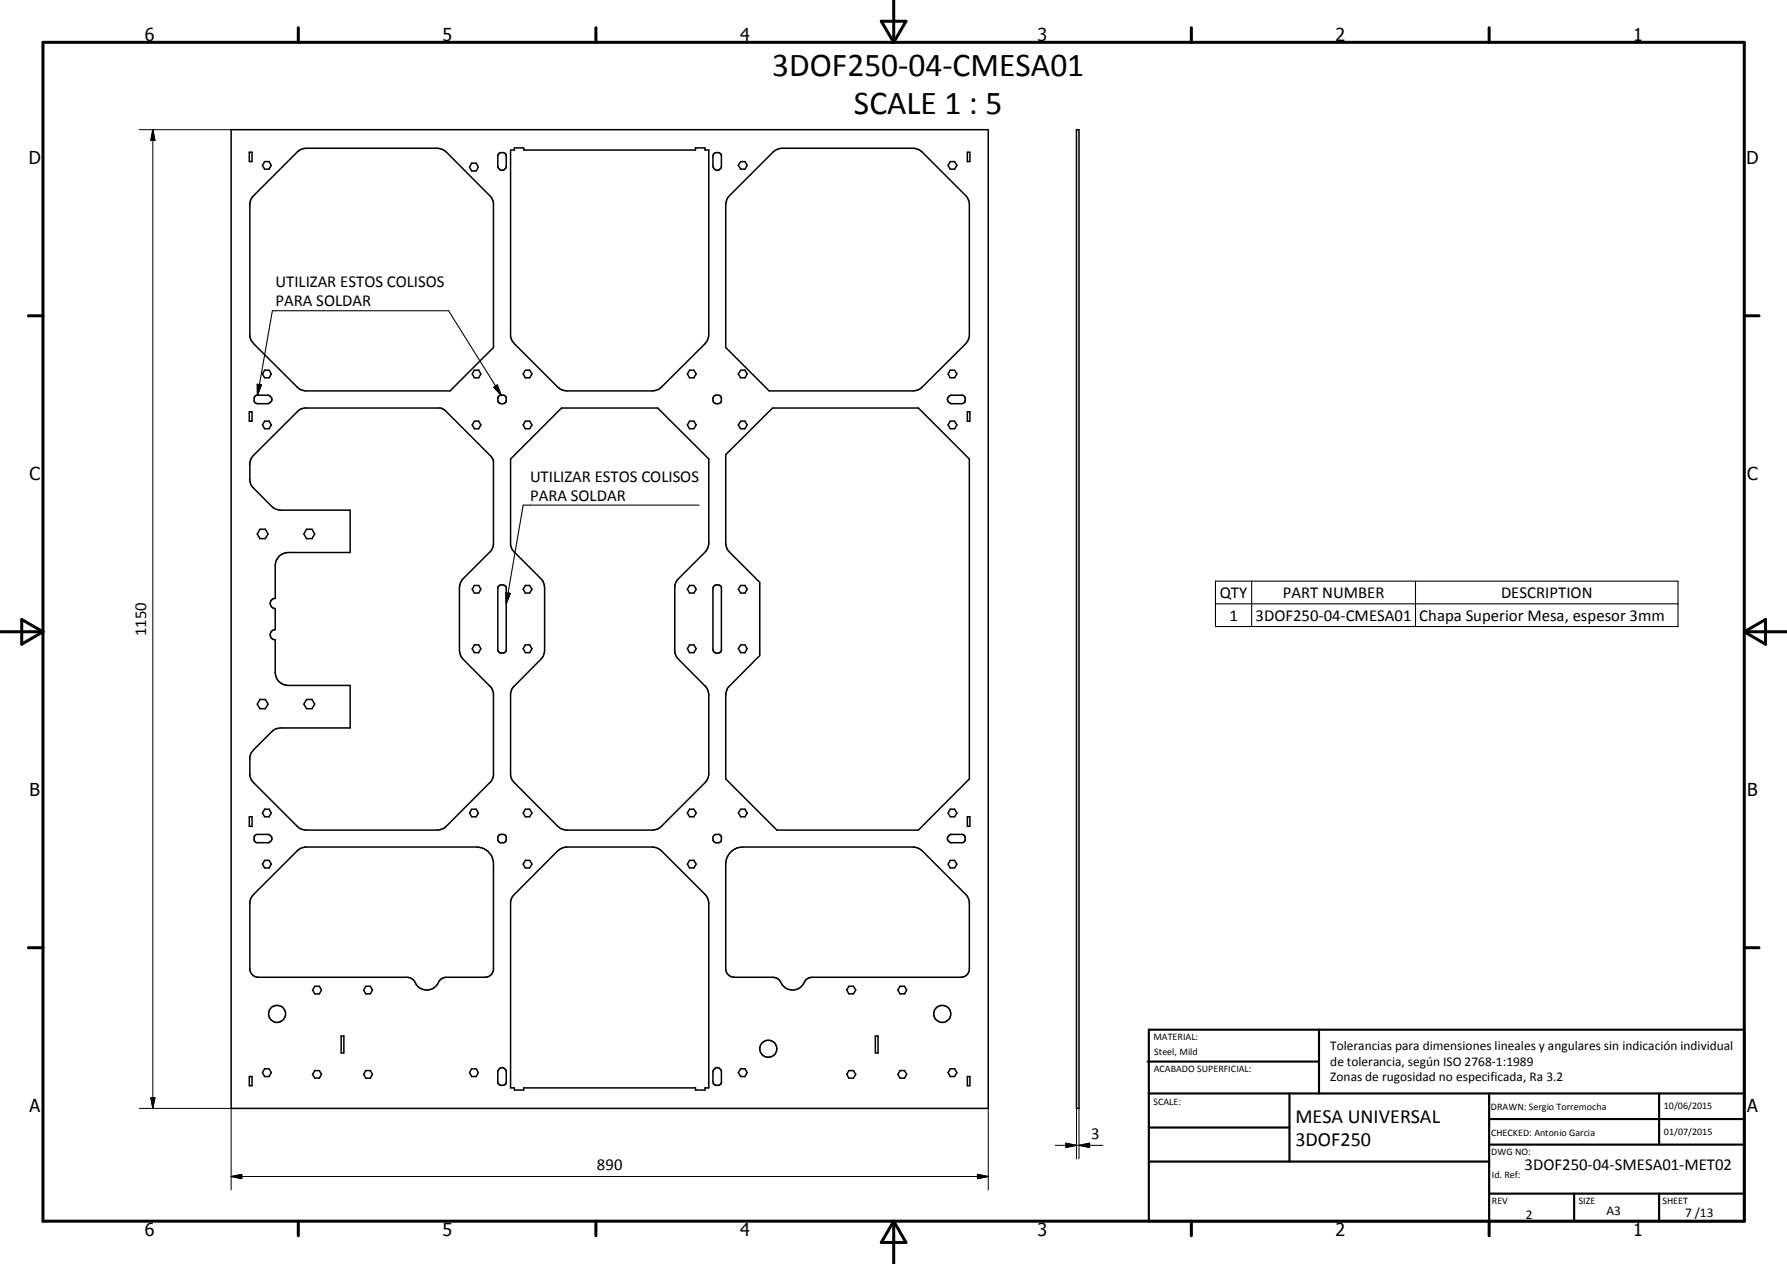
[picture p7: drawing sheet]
<svg xmlns="http://www.w3.org/2000/svg" width="420mm" height="297mm" viewBox="0 0 420 297" stroke-linecap="round" stroke-linejoin="round" font-family="sans-serif">
<g fill="none" stroke="#000" stroke-width=".35">
<path d="M54.3 30.5h178.1v230h-178.1zM58.6 35.8h.7v2.2h-.7zM62.2 38h1.1l.5 .9-.5 .9h-1.1l-.5-.9zM69.9 35.7l.9-.6 1.2-.3h30.8l.8 .2 1.3 .7 10.5 10.6 .6 1.4v34l-10.2 10.2h-33.8l-.8-.2-.7-.2-.6-.5-10.8-10.9-.4-1.1 .1-31.7 .8-1.3zM110.9 38.4h1.1l.5 .9-.5 .9h-1.1l-.5-.9zM117.3 36.1a1.11 1.11 0 0 1 1.7 .3v2.8a1.02 1.02 0 0 1-1 .8 1.02 1.02 0 0 1-1-.8v-2.8zM120 35.3h.9v-.5h2.2v.5h40.4v-.5h2.3v.5h.9l-.1 43.7-.4 1.1-.4 .7-10.9 10.7-1.5 .4h-20.1l-.8-.2-.7-.2-.7-.5-10.7-10.9-.4-1.1zM167.9 36.1a1.11 1.11 0 0 1 1.7 .3v2.8a1 1 0 0 1-1.1 .8 1 1 0 0 1-.9-1v-2.3zM174.1 38h1.1l.5 .9-.5 .9h-1.1l-.5-.9zM181.8 35.7l.9-.6 1.2-.3h30.8l.8 .2 1.3 .7 10.7 10.9 .4 1.1-.1 31.7-.7 1.4-10.9 10.7-1.5 .4h-33.9l-10.2-10.2v-33.6l.2-.8 .2-.7 .5-.6zM223.4 38h1l.6 .9-.6 .9h-1l-.5-.9zM227.4 35.8h.6v2.2h-.6z"/>
<path d="M253.1 30.5h.6v230h-.6zM58.6 96.8h.7v2.2h-.7zM60 93.1l.4-.2h2.7a1.01 1.01 0 0 1 .8 1.1 1.01 1.01 0 0 1-1 .9l-2.8-.2-.3-.4v-.8zM62.2 87h1.1l.5 .9-.5 .9h-1.1l-.5-.9zM62.2 99h1.1l.5 .9-.5 .9h-1.1l-.5-.9zM111.5 87h1.1l.5 .9-.5 .9h-1.1l-.5-.9zM111.5 99h1.1l.5 .9-.5 .9h-1.1l-.5-.9zM123.5 87h1l.6 .9-.6 .9h-1l-.5-.9zM123.5 99h1l.6 .9-.6 .9h-1l-.5-.9zM162.1 87h1l.6 .9-.6 .9h-1l-.5-.9zM162.1 99h1l.6 .9-.6 .9h-1l-.5-.9zM167.9 93.1l.3-.2 1 .1 .4 .5v.8a1.07 1.07 0 0 1-1.6 .4 1.07 1.07 0 0 1-.1-1.6z"/>
<path d="M174.1 87h1.1l.5 .9-.5 .9h-1.1l-.5-.9zM174.1 99h1.1l.5 .9-.5 .9h-1.1l-.5-.9zM223.2 93.1l.4-.2h2.7a1.06 1.06 0 0 1 .7 1 1.06 1.06 0 0 1-.9 1h-2.3a1 1 0 0 1-1-.7 1 1 0 0 1 .4-1.1zM223.4 87h1l.6 .9-.6 .9h-1l-.5-.9zM223.4 99h1l.6 .9-.6 .9h-1l-.5-.9zM227.4 96.8h.6v2.2h-.6zM59.6 107l10.6-10.5 1-.5 32.3-.1 1.1 .5 10.9 10.9 .5 1.1-.1 20-.5 1.1-6.7 6.8-.4 .6-.3 1.2v14.7l.2 .8 .7 1.3 6.5 6.6 .6 1.4v19.3l-.6 1.4-10.5 10.6-.6 .5-.7 .2-.8 .2h-30.8l-.8-.2-.7-.2-.6-.5-10.3-10.3-.8-1.3-.1-4.7 .3-.7 .6-1 4.3-4.2a2.79 2.79 0 0 1 2.1-.9h16.3v-10h-14.6a3 3 0 0 1-3-3v-7.7a1.21 1.21 0 0 1-1.2-1.2 1.21 1.21 0 0 1 1.2-1.2v-5a1.19 1.19 0 0 1-1.2-1.2 1.19 1.19 0 0 1 1.2-1.2v-7.7a3 3 0 0 1 3-3.1h14.6v-9.9h-16.3l-1.5-.4-5.1-5-.4-.7-.3-.8v-4.3l.4-1.1zM120 107.9l12-12h22.6l12.1 12v19.7l-.2 .8-.7 1.4-6.5 6.5-.6 1.4v15.9l.8 1.3 6.5 6.6 .6 1.4v19.3l-.2 .8-.6 .9-10.9 10.8-1.5 .4h-20.1l-.8-.2-.7-.2-.7-.5-10.2-10.3-.6-.9-.3-.8v-19.3l.7-1.4 6.5-6.6 .5-.6 .2-.7 .1-.8v-14.7l-.2-1.2-.4-.6-6.5-6.5-.8-1.4zM170.6 106.8l11-10.9h34.3l12 12v75.1l-12 12.1h-33.2l-12.1-12.1 .1-20.1a2.36 2.36 0 0 1 .8-1.7l7.1-7.1v-17.2l-7.1-7.1-.5-.7-.2-.7-.2-.8zM61.1 124.4h1.3l.6 1.1-.6 1.1h-1.3l-.6-1.1zM72.1 124.4h1.3l.6 1.1-.6 1.1h-1.3l-.7-1.1zM111.5 137.6h1.1l.5 .9-.5 .9h-1.1l-.5-.9z"/>
<path d="M117.4 137.6a1.13 1.13 0 0 1 1.6 .4v14.9l-.6 .6h-.8l-.6-.6v-14.9zM123.5 137.6h1l.6 .9-.6 .9h-1l-.5-.9zM162.1 137.6h1l.6 .9-.6 .9h-1l-.5-.9zM167.9 137.7a1.11 1.11 0 0 1 1.7 .3v14.9l-.5 .6h-.9l-.4-.4-.2-.4v-14.4zM174.1 137.6h1.1l.5 .9-.5 .9h-1.1l-.5-.9zM111.5 151.6h1.1l.5 .8-.5 1h-1.1l-.5-1zM123.5 151.6h1l.6 .8-.6 1h-1l-.5-1zM162.1 151.6h1l.6 .8-.6 1h-1l-.5-1zM174.1 151.6h1.1l.5 .8-.5 1h-1.1l-.5-1zM61.1 164.4h1.3l.6 1.1-.6 1h-1.3l-.6-1zM72.1 164.4h1.3l.6 1.1-.6 1h-1.3l-.7-1zM58.6 191.9h.7v2.3h-.7z"/>
<path d="M60 196.3l.4-.2h2.7a1 1 0 0 1 .8 1 1 1 0 0 1-.8 .9h-3l-.3-.5v-.9zM62.2 190.2h1.1l.5 .9-.5 .8h-1.1l-.5-.8zM110.9 190.2h1.1l.5 .9-.5 .8h-1.1l-.5-.8zM123.5 190.2h1l.6 .9-.6 .8h-1l-.5-.8zM131.1 199.9l1.1-.6 1.1-.2h20.1l.8 .1 1.3 .7 10.5 10.6 .4 .7 .3 1.1v43.4h-.9v.5h-2.3v-.5h-40.4v.5h-2.2v-.5h-.9v-43.8l.4-1.1 .5-.6zM162.1 190.2h1l.6 .9-.6 .8h-1l-.5-.8zM174.1 190.2h1.1l.5 .9-.5 .8h-1.1l-.5-.8zM223.2 196.3l.4-.2h2.7a1.08 1.08 0 0 1 .7 1 1.08 1.08 0 0 1-.7 .9h-2.7a.97 .97 0 0 1-.8-.7 .97 .97 0 0 1 .4-1zM223.4 190.2h1l.6 .9-.6 .8h-1l-.5-.8zM227.4 191.9h.6v2.3h-.6zM59.6 210.2l10.3-10.3 .9-.6 .8-.2h40.4a4 4 0 0 1 4 3.5v25.4a1.98 1.98 0 0 1-2 1.7h-9.1l-.9 .2-.5 .4a3.3 3.3 0 0 1-4.2 2.2l-.7-.4a3.7 3.7 0 0 1-1.4-1.8l-.8-.5-.7-.1h-35a2.07 2.07 0 0 1-2-1.7v-16.1l.4-1.1zM62.2 202.2h1.1l.5 .9-.5 .9h-1.1l-.5-.9z"/>
<path d="M123.5 202.2h1l.6 .9-.6 .9h-1l-.5-.9zM162.1 202.2h1l.6 .9-.6 .9h-1l-.5-.9zM171.7 200.4l1.5-1.1 1.5-.2h40l1.1 .2 1 .6 10.3 10.3 .6 1 .2 .7v16.1a1.98 1.98 0 0 1-1.9 1.7h-35.1l-.6 .1-.9 .5a3.1 3.1 0 0 1-2.9 2.4 3.1 3.1 0 0 1-3.1-2.2l-.7-.6-.9-.2h-9.2a2 2 0 0 1-2-2v-24.6l.3-1.5zM223.4 202.2h1l.6 .9-.6 .9h-1l-.5-.9zM74 231.8h1.1l.5 .9-.5 .9h-1.1l-.5-.9zM86 231.8h1.1l.5 .9-.5 .9h-1.1l-.5-.9zM199.6 231.8h1l.6 .9-.6 .9h-1l-.5-.9zM211.6 231.8h1.1l.5 .9-.5 .9h-1.1l-.5-.9zM58.6 253h.7v2.1h-.7zM62.2 251.2h1.1l.5 .9-.5 .9h-1.1l-.5-.9zM74 251.6h1.1l.5 .9-.5 .9h-1.1l-.5-.9zM80.2 243.5h.6v3.9h-.6z"/>
<path d="M86 251.6h1.1l.5 .9-.5 .9h-1.1l-.5-.9zM110.9 251.2h1.1l.5 .9-.5 .9h-1.1l-.5-.9zM117.5 251.1a.96 .96 0 0 1 1.5 .6v2.8a1.11 1.11 0 0 1-1 .6 1.11 1.11 0 0 1-1-.6v-2.8zM167.8 251.5l.4-.5 .4-.1a1.12 1.12 0 0 1 1 .8v2.8a1.05 1.05 0 0 1-1.1 .6 1.05 1.05 0 0 1-.9-.8zM174.1 251.2h1.1l.5 .9-.5 .9h-1.1l-.5-.9zM199.6 251.6h1l.6 .9-.6 .9h-1l-.5-.9zM205.8 243.5h.6v3.9h-.6zM211.6 251.6h1.1l.5 .9-.5 .9h-1.1l-.5-.9zM223.4 251.2h1l.6 .9-.6 .9h-1l-.5-.9zM227.4 253h.6v2.1h-.6z"/>
<circle cx="118" cy="93.8" r="1.05"/>
<circle cx="118" cy="197" r="1.07"/>
<circle cx="168.6" cy="197.1" r="1.07"/>
<circle cx="65.2" cy="238.3" r="2"/>
<circle cx="221.5" cy="238.3" r="2"/>
<circle cx="180.7" cy="246.4" r="2"/>
</g>
<g fill="none" stroke="#000" stroke-width=".71">
<path d="M10.1 9.9h400v277.1h-400zM70.1 6.5v3.4M140.1 6.5v3.4M207.2 5h5.8l-2.9 4.9zM210.1 0v9.9M280.1 6.5v3.4M350.1 6.5v3.4M6.7 74.2h3.4M410.1 74.2h3.5M.1 148.5h10M5.1 145.6l5 2.9-5 2.9zM410.1 148.5h10"/>
<path d="M410.1 148.5l5-2.9v5.8zM6.7 222.7h3.4M410.1 222.7h3.5M70.1 287v3.4M140.1 287v3.4M210.1 287v10M210.1 287l2.9 5h-5.8zM280.1 287v3.4M350.1 287v3.4"/>
</g>
<g fill="none" stroke="#000" stroke-width=".51">
<path d="M269.8 249.5h40.3M270.1 242h140v45h-140zM270.1 257h140M303.2 257v16M310.1 242v15M350.1 257v30M390.1 257v12M270.1 265h33.1M270.1 273h80M350.1 269h60M350.1 263h60M350.1 280.5h60"/>
<path d="M370.1 280.5v6.5M390.1 280.5v6.5"/>
</g>
<path d="M105.4 73h-41.4l-3.5 19.9M105.4 73l12.4 19.9M60.5 90.3l1 .2-1 2.4zM116.1 91l.8-.5 .9 2.4zM164.4 118.7h-41.4l-4 23.2M118.9 139.3l1.1 .1-1 2.5zM285.8 136.6h108.7v10.6h-108.7zM294.3 136.6v10.6M332.8 136.6v10.6M285.8 141.9h108.7" fill="none" stroke="#000" stroke-width=".25"/>
<g fill="none" stroke="#000" stroke-width=".24">
<path d="M32.8 30.5h21.5M35.9 30.5l.5 2.5h-.9zM35.9 30.5v230M35.5 258h.9l-.5 2.5zM32.8 260.5h21.5v19.2M54.3 276.5l2.5-.5v1zM54.3 276.5h178.1M229.8 276l2.6 .5-2.6 .5zM232.4 260.5v19.2M248.1 269.2h11.2M250.6 268.6l2.5 .6-2.5 .5zM253.1 260.5v11.8"/>
<path d="M253.7 269.2l2.5-.6v1.1zM253.7 260.5v11.8"/>
</g>
<path d="M35.9 30.5l.5 2.5h-.9zM60.5 90.3l1 .2-1 2.4zM116.1 91l.8-.5 .9 2.4zM118.9 139.3l1.1 .1-1 2.5zM35.5 258h.9l-.5 2.5zM54.3 276.5l2.5-.5v1zM229.8 276l2.6 .5-2.6 .5zM250.6 268.6l2.5 .6-2.5 .5zM253.7 269.2l2.5-.6v1.1z" fill="#000"/>
<g font-size="7.9">
<text x="181.6" y="17.8">3DOF250-04-CMESA01</text>
<text x="200.8" y="26.8">SCALE 1 : 5</text>
</g>
<g font-size="4.7">
<text x="304.6" y="263.8">MESA UNIVERSAL</text>
<text x="304.6" y="269.2">3DOF250</text>
</g>
<g font-size="4.2">
<text x="34" y="9.6">6</text>
<text x="104" y="9.6">5</text>
<text x="174" y="9.6">4</text>
<text x="244" y="9.6">3</text>
<text x="314" y="9.6">2</text>
<text x="384" y="9.6">1</text>
<text x="6.8" y="38.7">D</text>
<text x="410.6" y="38.7">D</text>
<text x="7" y="112.9">C</text>
<text x="410.8" y="112.9">C</text>
<text x="7" y="187.1">B</text>
<text x="410.8" y="187.1">B</text>
<text x="7" y="261.4">A</text>
<text x="410.8" y="261.4">A</text>
<text x="34" y="290.4">6</text>
<text x="104" y="290.4">5</text>
<text x="174" y="290.4">4</text>
<text x="244" y="290.4">3</text>
<text x="314" y="290.4">2</text>
<text x="384" y="290.4">1</text>
</g>
<g font-size="3.9">
<text x="64.8" y="67.5">UTILIZAR ESTOS COLISOS</text>
<text x="64.8" y="72">PARA SOLDAR</text>
<text x="124.6" y="113.2">UTILIZAR ESTOS COLISOS</text>
<text x="124.6" y="117.7">PARA SOLDAR</text>
<text x="286.8" y="140.5">QTY</text>
<text x="301.6" y="140.5">PART NUMBER</text>
<text x="352.9" y="140.5">DESCRIPTION</text>
<text x="34.4" y="149.5" transform="rotate(-90 34.4 149.5)">1150</text>
<text x="289" y="145.8">1</text>
<text x="295.2" y="145.9">3DOF250-04-CMESA01</text>
<text x="333.7" y="146">Chapa Superior Mesa, espesor 3mm</text>
<text x="256.6" y="267.6">3</text>
<text x="140.4" y="274.9">890</text>
<text x="358.5" y="275">3DOF250-04-SMESA01-MET02</text>
</g>
<g font-size="3.1">
<text x="312.7" y="246.8">Tolerancias para dimensiones lineales y angulares sin indicación individual</text>
<text x="312.7" y="250.4">de tolerancia, según ISO 2768-1:1989</text>
<text x="312.7" y="254">Zonas de rugosidad no especificada, Ra 3.2</text>
<text x="358.7" y="286.5">2</text>
<text x="377.7" y="285.6">A3</text>
<text x="396.2" y="285.9">7 /13</text>
</g>
<g font-size="2.4">
<text x="271.2" y="244.4">MATERIAL:</text>
<text x="271.3" y="252">ACABADO SUPERFICIAL:</text>
<text x="271.4" y="247.9">Steel, Mild</text>
<text x="271.2" y="259.7">SCALE:</text>
<text x="350.6" y="260.8">DRAWN: Sergio Torremocha</text>
<text x="391.2" y="260.6">10/06/2015</text>
<text x="350.6" y="267">CHECKED: Antonio Garcia</text>
<text x="391.2" y="266.7">01/07/2015</text>
<text x="350.6" y="271.4">DWG NO:</text>
<text x="350.8" y="276.9">Id. Ref:</text>
<text x="350.8" y="282.8">REV</text>
<text x="371.2" y="282.9">SIZE</text>
<text x="390.9" y="282.9">SHEET</text>
</g>
</svg>
